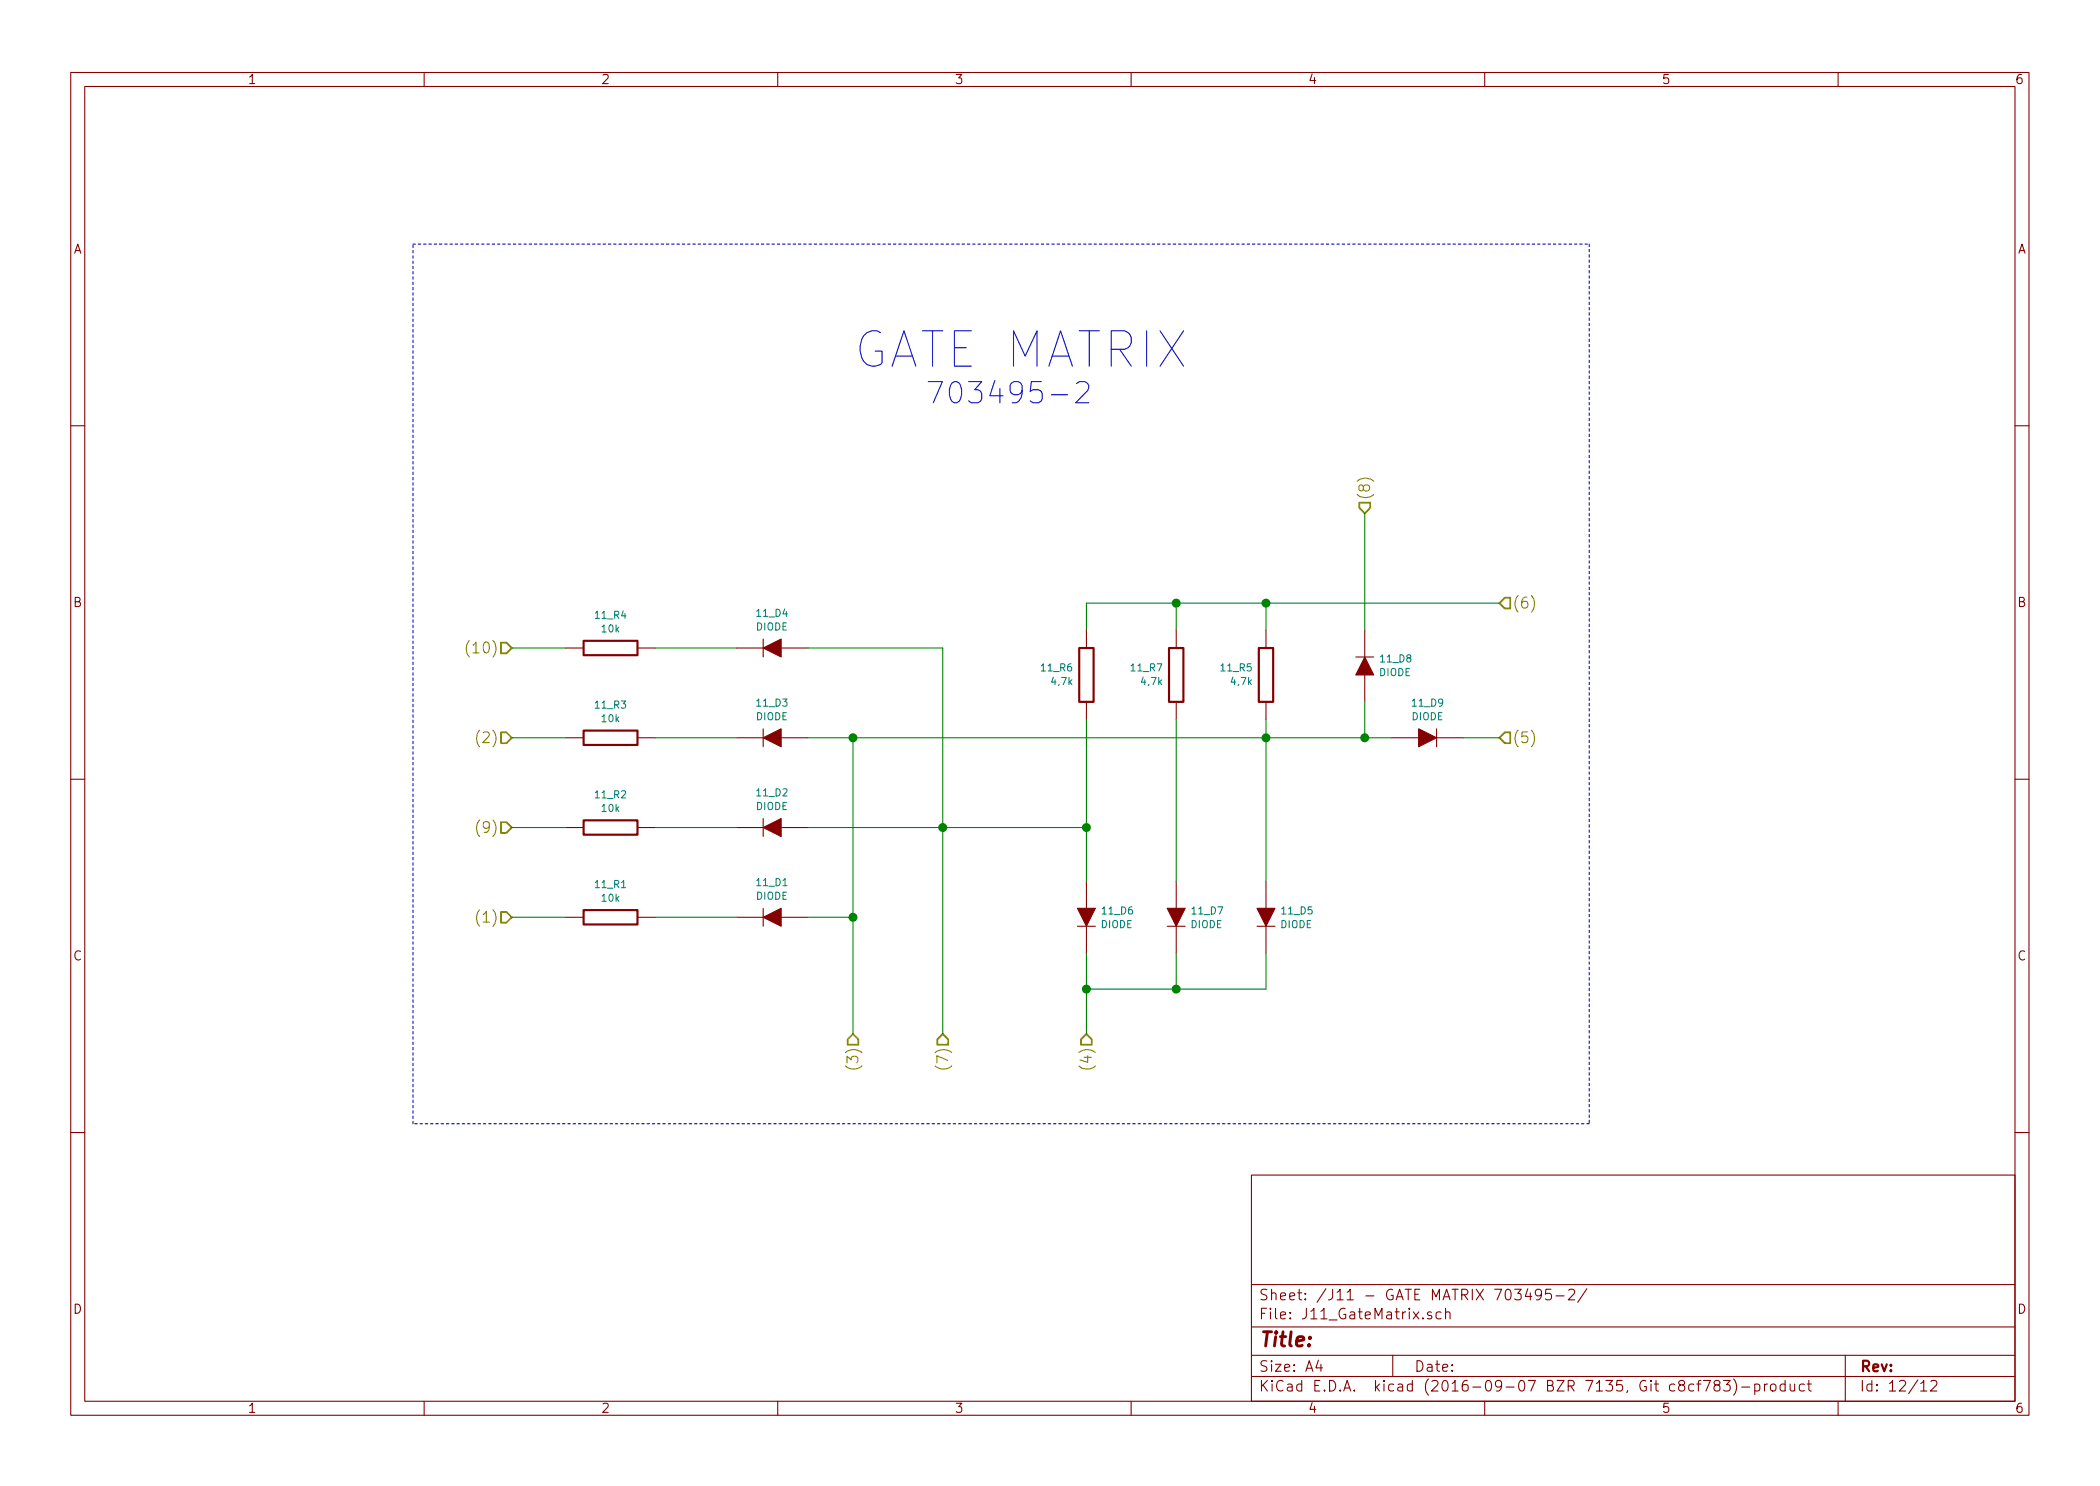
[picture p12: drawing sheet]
EESchema Schematic File Version 2
LIBS:power
LIBS:device
LIBS:transistors
LIBS:conn
LIBS:linear
LIBS:regul
LIBS:74xx
LIBS:cmos4000
LIBS:adc-dac
LIBS:memory
LIBS:xilinx
LIBS:microcontrollers
LIBS:dsp
LIBS:microchip
LIBS:analog_switches
LIBS:motorola
LIBS:texas
LIBS:intel
LIBS:audio
LIBS:interface
LIBS:digital-audio
LIBS:philips
LIBS:display
LIBS:cypress
LIBS:siliconi
LIBS:opto
LIBS:atmel
LIBS:contrib
LIBS:valves
LIBS:ferrite
LIBS:conn_22x2
LIBS:MagnavoxOdyssey1-cache
EELAYER 25 0
EELAYER END
$Descr A4 11693 8268
encoding utf-8
Sheet 12 12
Title ""
Date ""
Rev ""
Comp ""
Comment1 ""
Comment2 ""
Comment3 ""
Comment4 ""
$EndDescr
Text Notes 4750 2050 0    197  ~ 0
GATE MATRIX
Text Notes 5150 2250 0    118  ~ 0
703495-2
Text HLabel 2850 3600 0    60   Input ~ 0
(10)
Text HLabel 2850 4100 0    60   Input ~ 0
(2)
Text HLabel 2850 4600 0    60   Input ~ 0
(9)
Text HLabel 2850 5100 0    60   Input ~ 0
(1)
$Comp
L R 11_R4
U 1 1
P 3400 3600
F 0 "11_R4" V 3215 3600 40  0000 C CNN
F 1 "10k" V 3291 3600 40  0000 C CNN
F 2 "" V 3330 3600 30  0000 C CNN
F 3 "" H 3400 3600 30  0000 C CNN
	1    3400 3600
	0    1    1    0   
$EndComp
$Comp
L R 11_R3
U 1 1
P 3400 4100
F 0 "11_R3" V 3215 4100 40  0000 C CNN
F 1 "10k" V 3291 4100 40  0000 C CNN
F 2 "" V 3330 4100 30  0000 C CNN
F 3 "" H 3400 4100 30  0000 C CNN
	1    3400 4100
	0    1    1    0   
$EndComp
$Comp
L R 11_R2
U 1 1
P 3400 4600
F 0 "11_R2" V 3215 4600 40  0000 C CNN
F 1 "10k" V 3291 4600 40  0000 C CNN
F 2 "" V 3330 4600 30  0000 C CNN
F 3 "" H 3400 4600 30  0000 C CNN
	1    3400 4600
	0    1    1    0   
$EndComp
$Comp
L R 11_R1
U 1 1
P 3400 5100
F 0 "11_R1" V 3215 5100 40  0000 C CNN
F 1 "10k" V 3291 5100 40  0000 C CNN
F 2 "" V 3330 5100 30  0000 C CNN
F 3 "" H 3400 5100 30  0000 C CNN
	1    3400 5100
	0    1    1    0   
$EndComp
$Comp
L DIODE 11_D4
U 1 1
P 4300 3600
F 0 "11_D4" H 4300 3408 40  0000 C CNN
F 1 "DIODE" H 4300 3484 40  0000 C CNN
F 2 "" H 4300 3600 60  0000 C CNN
F 3 "" H 4300 3600 60  0000 C CNN
	1    4300 3600
	-1   0    0    1   
$EndComp
$Comp
L DIODE 11_D3
U 1 1
P 4300 4100
F 0 "11_D3" H 4300 3908 40  0000 C CNN
F 1 "DIODE" H 4300 3984 40  0000 C CNN
F 2 "" H 4300 4100 60  0000 C CNN
F 3 "" H 4300 4100 60  0000 C CNN
	1    4300 4100
	-1   0    0    1   
$EndComp
$Comp
L DIODE 11_D2
U 1 1
P 4300 4600
F 0 "11_D2" H 4300 4408 40  0000 C CNN
F 1 "DIODE" H 4300 4484 40  0000 C CNN
F 2 "" H 4300 4600 60  0000 C CNN
F 3 "" H 4300 4600 60  0000 C CNN
	1    4300 4600
	-1   0    0    1   
$EndComp
$Comp
L DIODE 11_D1
U 1 1
P 4300 5100
F 0 "11_D1" H 4300 4908 40  0000 C CNN
F 1 "DIODE" H 4300 4984 40  0000 C CNN
F 2 "" H 4300 5100 60  0000 C CNN
F 3 "" H 4300 5100 60  0000 C CNN
	1    4300 5100
	-1   0    0    1   
$EndComp
Text HLabel 4750 5750 3    60   Input ~ 0
(3)
Text HLabel 5250 5750 3    60   Input ~ 0
(7)
Text HLabel 6050 5750 3    60   Input ~ 0
(4)
$Comp
L R 11_R6
U 1 1
P 6050 3750
F 0 "11_R6" H 5980 3712 40  0000 R CNN
F 1 "4,7k" H 5980 3788 40  0000 R CNN
F 2 "" V 5980 3750 30  0000 C CNN
F 3 "" H 6050 3750 30  0000 C CNN
	1    6050 3750
	1    0    0    1   
$EndComp
$Comp
L R 11_R7
U 1 1
P 6550 3750
F 0 "11_R7" H 6480 3712 40  0000 R CNN
F 1 "4,7k" H 6480 3788 40  0000 R CNN
F 2 "" V 6480 3750 30  0000 C CNN
F 3 "" H 6550 3750 30  0000 C CNN
	1    6550 3750
	1    0    0    1   
$EndComp
$Comp
L R 11_R5
U 1 1
P 7050 3750
F 0 "11_R5" H 6980 3712 40  0000 R CNN
F 1 "4,7k" H 6980 3788 40  0000 R CNN
F 2 "" V 6980 3750 30  0000 C CNN
F 3 "" H 7050 3750 30  0000 C CNN
	1    7050 3750
	1    0    0    1   
$EndComp
$Comp
L DIODE 11_D6
U 1 1
P 6050 5100
F 0 "11_D6" V 6012 5022 40  0000 R CNN
F 1 "DIODE" V 6088 5022 40  0000 R CNN
F 2 "" H 6050 5100 60  0000 C CNN
F 3 "" H 6050 5100 60  0000 C CNN
	1    6050 5100
	0    -1   1    0   
$EndComp
$Comp
L DIODE 11_D7
U 1 1
P 6550 5100
F 0 "11_D7" V 6512 5022 40  0000 R CNN
F 1 "DIODE" V 6588 5022 40  0000 R CNN
F 2 "" H 6550 5100 60  0000 C CNN
F 3 "" H 6550 5100 60  0000 C CNN
	1    6550 5100
	0    -1   1    0   
$EndComp
$Comp
L DIODE 11_D5
U 1 1
P 7050 5100
F 0 "11_D5" V 7012 5022 40  0000 R CNN
F 1 "DIODE" V 7088 5022 40  0000 R CNN
F 2 "" H 7050 5100 60  0000 C CNN
F 3 "" H 7050 5100 60  0000 C CNN
	1    7050 5100
	0    -1   1    0   
$EndComp
$Comp
L DIODE 11_D8
U 1 1
P 7600 3700
F 0 "11_D8" V 7638 3778 40  0000 L CNN
F 1 "DIODE" V 7562 3778 40  0000 L CNN
F 2 "" H 7600 3700 60  0000 C CNN
F 3 "" H 7600 3700 60  0000 C CNN
	1    7600 3700
	0    1    -1   0   
$EndComp
$Comp
L DIODE 11_D9
U 1 1
P 7950 4100
F 0 "11_D9" H 7950 3908 40  0000 C CNN
F 1 "DIODE" H 7950 3984 40  0000 C CNN
F 2 "" H 7950 4100 60  0000 C CNN
F 3 "" H 7950 4100 60  0000 C CNN
	1    7950 4100
	1    0    0    1   
$EndComp
Text HLabel 8350 4100 2    60   Input ~ 0
(5)
Text HLabel 8350 3350 2    60   Input ~ 0
(6)
Text HLabel 7600 2850 1    60   Input ~ 0
(8)
Wire Wire Line
	3150 5100 2850 5100
Wire Wire Line
	2850 4600 3150 4600
Wire Wire Line
	2850 3600 3150 3600
Wire Wire Line
	3150 4100 2850 4100
Wire Wire Line
	7050 3350 7050 3500
Wire Wire Line
	6550 3350 6550 3500
Wire Wire Line
	6050 3500 6050 3350
Wire Wire Line
	6050 4000 6050 4900
Wire Wire Line
	6050 5300 6050 5750
Wire Wire Line
	6050 5500 7050 5500
Wire Wire Line
	6550 5500 6550 5300
Connection ~ 6050 5500
Wire Wire Line
	7050 5500 7050 5300
Connection ~ 6550 5500
Wire Wire Line
	7050 4000 7050 4900
Wire Wire Line
	6550 4900 6550 4000
Wire Wire Line
	4750 4100 4750 5750
Wire Wire Line
	4750 5100 4500 5100
Wire Wire Line
	4500 4100 7750 4100
Connection ~ 4750 5100
Wire Wire Line
	5250 3600 5250 5750
Wire Wire Line
	4500 4600 6050 4600
Wire Wire Line
	4500 3600 5250 3600
Connection ~ 5250 4600
Connection ~ 6050 4600
Wire Wire Line
	4100 5100 3650 5100
Wire Wire Line
	3650 4600 4100 4600
Wire Wire Line
	4100 4100 3650 4100
Wire Wire Line
	3650 3600 4100 3600
Connection ~ 7050 4100
Connection ~ 4750 4100
Wire Wire Line
	7600 3900 7600 4100
Connection ~ 7600 4100
Wire Wire Line
	7600 3500 7600 2850
Wire Wire Line
	6050 3350 8350 3350
Connection ~ 6550 3350
Connection ~ 7050 3350
Wire Wire Line
	8350 4100 8150 4100
Wire Notes Line
	2300 1350 8850 1350
Wire Notes Line
	8850 1350 8850 6250
Wire Notes Line
	8850 6250 2300 6250
Wire Notes Line
	2300 6250 2300 1350
$EndSCHEMATC
